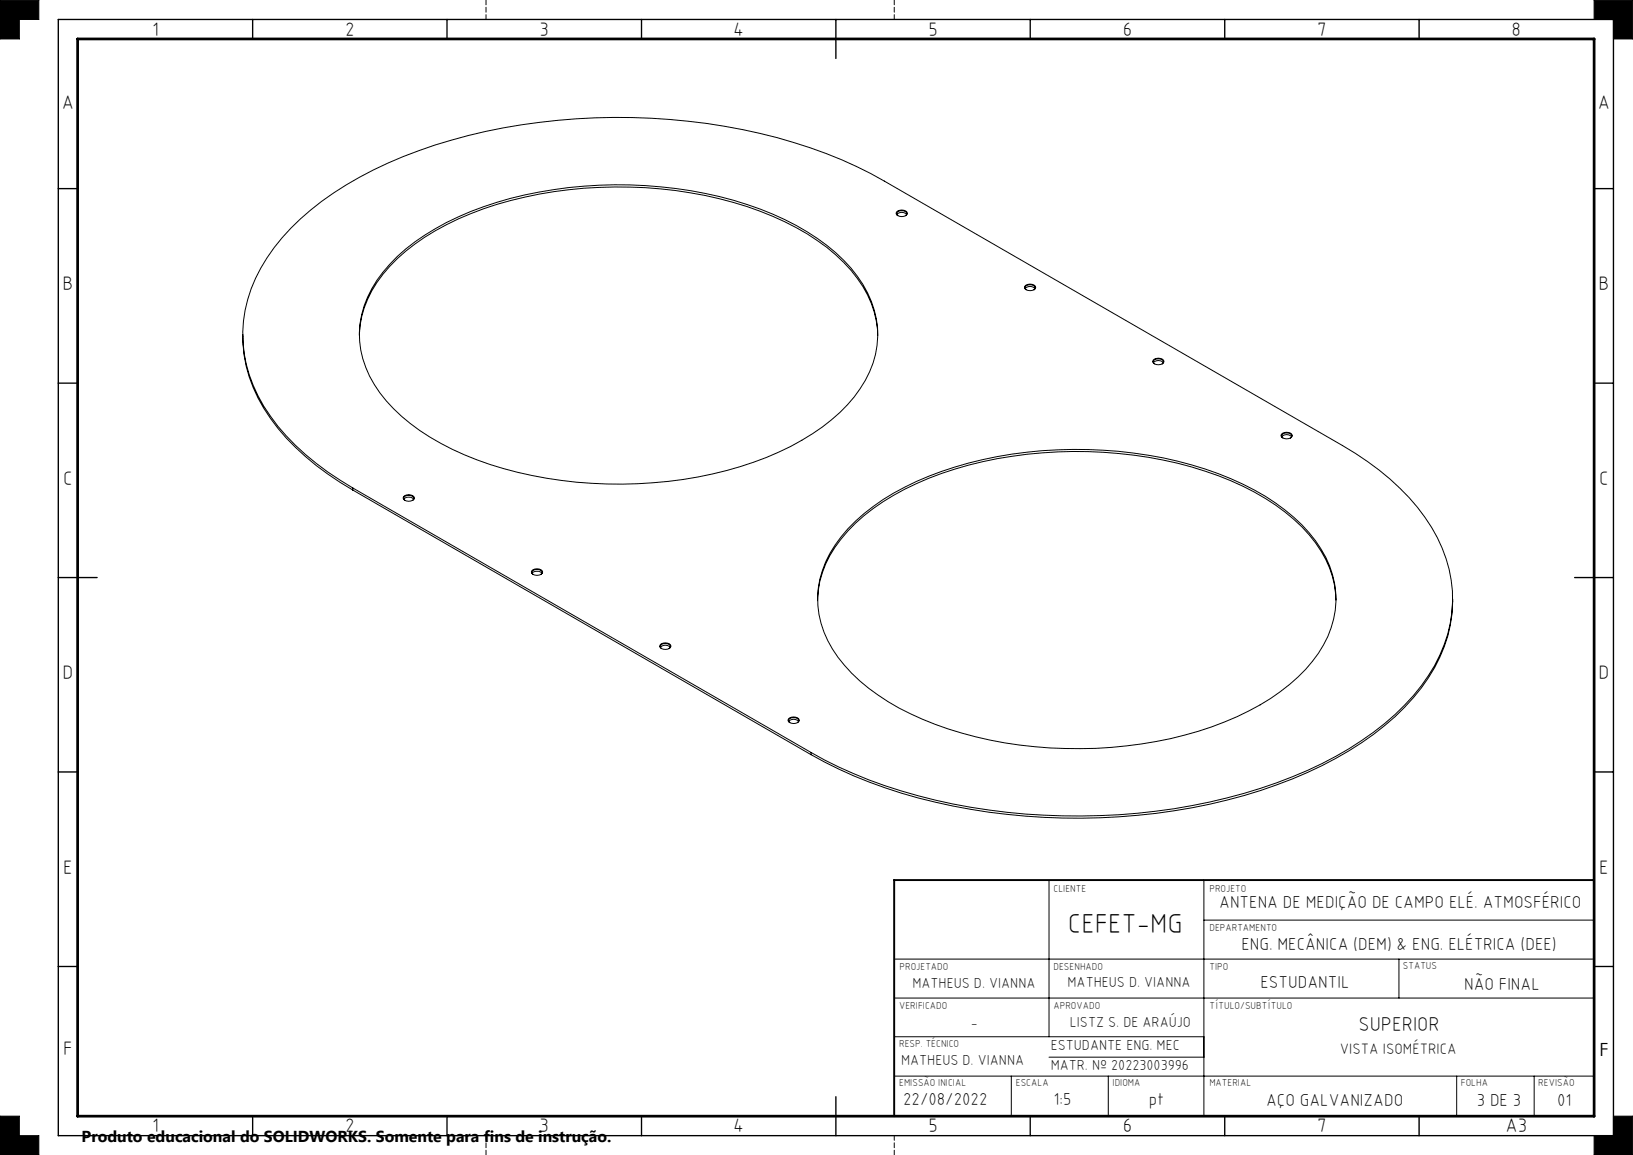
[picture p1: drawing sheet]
<svg xmlns="http://www.w3.org/2000/svg" width="420mm" height="297mm" viewBox="0 0 420 297" stroke-linecap="round" stroke-linejoin="round" font-family="sans-serif">
<g fill="none" stroke="#000" stroke-width=".26">
<path d="M0 0h10v5h-5v5h-5zM410 0h10v10h-5v-5h-5zM230.6 54.5a1.78 1.78 0 0 1 2.8 .4 1.66 1.66 0 0 1-2.9 0zM230.6 55.2a1.71 1.71 0 0 1 2.6 0M230.9 55.5l-.3-.5a1.52 1.52 0 0 1 2.7 0l-.4 .5M102.2 65.9a67.8 67.8 0 0 1 29.1-14.9 110.3 110.3 0 0 1 64.2 2.8 58.4 58.4 0 0 1 23.4 15.1 24.9 24.9 0 0 1 5.6 24.5 34.8 34.8 0 0 1-13 16.4 78.8 78.8 0 0 1-32 12.9 108.2 108.2 0 0 1-60.1-5.8 52.7 52.7 0 0 1-21.7-15.9 23.9 23.9 0 0 1-.8-28.9l1.6-2.1zM263.6 73.6a1.78 1.78 0 0 1 2.8 .3 1.66 1.66 0 0 1-2.9 0zM263.7 74.2a1.71 1.71 0 0 1 2.5 0M263.9 74.5l-.3-.5a1.52 1.52 0 0 1 2.6 0l-.3 .5M62.4 86a36.7 36.7 0 0 0 9.1 24.1 68.9 68.9 0 0 0 19.2 15.9M92.4 86.3a27.8 27.8 0 0 1 9.8-19.8 67.8 67.8 0 0 1 29.1-14.9 110.3 110.3 0 0 1 64.2 2.7 57.4 57.4 0 0 1 23.4 15.2 26.1 26.1 0 0 1 6.8 16.8M296.6 92.6a1.78 1.78 0 0 1 2.8 .4 1.66 1.66 0 0 1-2.9 0z"/>
<path d="M296.7 93.3a1.71 1.71 0 0 1 2.5 0M296.9 93.6l-.3-.6a1.58 1.58 0 0 1 2.7 0l-.4 .6M329.6 111.7a1.82 1.82 0 0 1 2.8 .3 1.69 1.69 0 0 1-2.9 0zM329.6 112.3a1.75 1.75 0 0 1 2.6 0M330 112.6l-.4-.5a1.55 1.55 0 0 1 2.6 0l-.3 .5M90.7 125.5a64.6 64.6 0 0 1-22.9-21 34.2 34.2 0 0 1 .9-38.2 64.5 64.5 0 0 1 23.8-20.7 135.8 135.8 0 0 1 55.8-15.1 153.2 153.2 0 0 1 68.2 10.6l7.4 3.5 3.5 2 117.9 68a63.9 63.9 0 0 1 22.9 21 34.2 34.2 0 0 1-.9 38.2 62.7 62.7 0 0 1-20.3 18.7 127.7 127.7 0 0 1-49.7 16.1 157.6 157.6 0 0 1-73.8-8 103.8 103.8 0 0 1-14.9-7.1M90.7 125.5l117.9 68M90.7 125.5v.5M90.7 126l117.9 68.1M103.8 127.7a1.78 1.78 0 0 1 2.8 .4 1.66 1.66 0 0 1-2.9 0zM103.9 128.4a1.79 1.79 0 0 1 2.5 0M104.1 128.7l-.3-.5a1.55 1.55 0 0 1 2.7 0l-.4 .5"/>
<path d="M218.1 136a61.8 61.8 0 0 1 27.5-15.9 109.9 109.9 0 0 1 67.8 1.7 57 57 0 0 1 23.3 15.2 24.8 24.8 0 0 1 6.3 22.2 31.4 31.4 0 0 1-11.3 16.8 73.4 73.4 0 0 1-30.6 13.9 108.9 108.9 0 0 1-63.8-4.9 49.3 49.3 0 0 1-23.2-18.1 23.9 23.9 0 0 1 2.3-28.9zM136.8 146.8a1.78 1.78 0 0 1 2.8 .3 1.66 1.66 0 0 1-2.9 0zM136.8 147.4a1.79 1.79 0 0 1 2.6 0M137.1 147.7l-.3-.5a1.55 1.55 0 0 1 2.7 0l-.4 .5M210.3 154.3a26.3 26.3 0 0 1 7.8-17.8 58.7 58.7 0 0 1 24.1-14.8 109.5 109.5 0 0 1 71.2 .6 58 58 0 0 1 23.3 15.2 26.1 26.1 0 0 1 6.9 16.8M373.6 154.1a36.4 36.4 0 0 1-8.1 22.8 71.2 71.2 0 0 1-25.5 20 143.6 143.6 0 0 1-61.8 13.5 146.6 146.6 0 0 1-62.5-12.6l-7.1-3.7M169.8 166.5a1.75 1.75 0 0 1 2.6 0M170.1 165.6a1.77 1.77 0 0 1 2.5 .6 1.69 1.69 0 0 1-2.9 0zM170.1 166.8l-.3-.5a1.52 1.52 0 0 1 2.6 0l-.3 .5M202.8 184.9a1.78 1.78 0 0 1 2.8 .3 1.66 1.66 0 0 1-2.9 0zM202.8 185.5a1.71 1.71 0 0 1 2.6 0M203.1 185.8l-.3-.5a1.55 1.55 0 0 1 2.7 0l-.4 .5"/>
<path d="M208.6 193.5v.6M269.8 226.3v40.3M309.6 226.3v60.7M309.6 236.6h100.4M230 246.6h180M230 256.6h180M359.8 246.6v10M230 276.7h180M230 266.6h79.6M260.1 276.7v10.3M269.8 271.8h39.8M285 276.7v10.3"/>
<path d="M374.7 276.7v10.3M394.6 276.7v10.3M0 287h5v5h5v5h-10zM415 287h5v10h-10v-5h5z"/>
</g>
<path d="M125 5v-5M230 5v-5M125 292v5M230 292v5" fill="none" stroke="#000" stroke-width=".26" stroke-dasharray="1.3 .6"/>
<g fill="none" stroke="#000" stroke-width=".35">
<path d="M15 5h400v287h-400zM65 5v5M115 5v5M165 5v5M215 5v10M265 5v5M315 5v5M365 5v5M15 48.5h5M410 48.5h5M15 98.5h5M410 98.5h5"/>
<path d="M15 148.5h10M405 148.5h10M15 198.5h5M410 198.5h5M15 248.5h5M410 248.5h5M65 287v5M115 287v5M165 287v5M215 282v10M265 287v5M315 287v5"/>
<path d="M365 287v5"/>
</g>
<path d="M410 226.3h-180v60.7" fill="none" stroke="#000" stroke-width=".5"/>
<path d="M20 10h390v277h-390z" fill="none" stroke="#000" stroke-width=".7"/>
<path d="M0 287v10h10v-5h-5v-5zM415 287h5v10h-10v-5h5zM410 0h10v10h-5v-5h-5zM0 0v10h5v-5h5v-5z" fill-rule="evenodd" fill="#000"/>
<text font-size="7.1" x="274.7" y="239.8">CEFET-MG</text>
<text font-size="5.1" x="349.4" y="265">SUPERIOR</text>
<g font-size="5">
<text x="39.1" y="9.2">1</text>
<text x="88.8" y="9.2">2</text>
<text x="138.8" y="9.2">3</text>
<text x="188.6" y="9.2">4</text>
<text x="238.8" y="9.2">5</text>
<text x="288.8" y="9.2">6</text>
<text x="338.8" y="9.2">7</text>
<text x="388.8" y="9.2">8</text>
<text x="15.9" y="27.9">A</text>
<text x="410.9" y="27.9">A</text>
<text x="16.1" y="74.7">B</text>
<text x="411.1" y="74.7">B</text>
<text x="16.3" y="124.7">C</text>
<text x="411.3" y="124.7">C</text>
<text x="16.1" y="174.7">D</text>
<text x="411.1" y="174.7">D</text>
<text x="16.3" y="224.7">E</text>
<text x="411.3" y="224.7">E</text>
<text x="16.3" y="271.4">F</text>
<text x="39.1" y="291.2">1</text>
<text x="88.8" y="291.2">2</text>
<text x="138.8" y="291.2">3</text>
<text x="188.6" y="291.2">4</text>
<text x="238.8" y="291.2">5</text>
<text x="288.8" y="291.2">6</text>
<text x="338.8" y="291.2">7</text>
<text x="387.2" y="291.2">A3</text>
</g>
<text font-size="4.7" x="411.4" y="271.5">F</text>
<g font-size="4.4">
<text x="313.6" y="233.6">ANTENA DE MEDIÇÃO DE CAMPO ELÉ. ATMOSFÉRICO</text>
<text x="319.3" y="244.2">ENG. MECÂNICA (DEM) &amp; ENG. ELÉTRICA (DEE)</text>
<text x="324.2" y="254">ESTUDANTIL</text>
<text x="376.5" y="254.5">NÃO FINAL</text>
<text x="232.3" y="284.1">22/08/2022</text>
<text x="271" y="284.3">1:5</text>
<text x="295.5" y="284.1">pt</text>
<text x="325.6" y="284.3">AÇO GALVANIZADO</text>
<text x="379.8" y="284.5">3 DE 3</text>
<text x="400.5" y="284.3">01</text>
</g>
<text font-size="4.1" x="21" y="293.7">Produto educacional do SOLIDWORKS. Somente para fins de instrução.</text>
<text font-size="3.9" x="344.6" y="271.1">VISTA ISOMÉTRICA</text>
<g font-size="3.7">
<text x="234.7" y="254.1">MATHEUS D. VIANNA</text>
<text x="274.6" y="253.8">MATHEUS D. VIANNA</text>
<text x="249.7" y="264.3">-</text>
<text x="270.2" y="269.9">ESTUDANTE ENG. MEC</text>
<text x="275.2" y="264.1">LISTZ S. DE ARAÚJO</text>
<text x="231.7" y="273.9">MATHEUS D. VIANNA</text>
<text x="270.2" y="275.2">MATR. Nº 20223003996</text>
</g>
<g font-size="2.6">
<text x="271" y="229.3">CLIENTE</text>
<text x="311.1" y="229.3">PROJETO</text>
<text x="311.1" y="239.3">DEPARTAMENTO</text>
<text x="231.4" y="249.4">PROJETADO</text>
<text x="271" y="249.5">DESENHADO</text>
<text x="311.1" y="249.5">TIPO</text>
<text x="360.8" y="249.2">STATUS</text>
<text x="231.3" y="259.5">VERIFICADO</text>
<text x="271" y="259.5">APROVADO</text>
<text x="311.1" y="259.4">TÍTULO/SUBTÍTULO</text>
<text x="231.3" y="269.2">RESP. TÉCNICO</text>
<text x="231.3" y="279.3">EMISSÃO INICIAL</text>
<text x="261.3" y="279.3">ESCALA</text>
<text x="286.2" y="279.3">IDIOMA</text>
<text x="311" y="279.3">MATERIAL</text>
<text x="375.7" y="279.3">FOLHA</text>
<text x="395.6" y="279.3">REVISÃO</text>
</g>
</svg>
